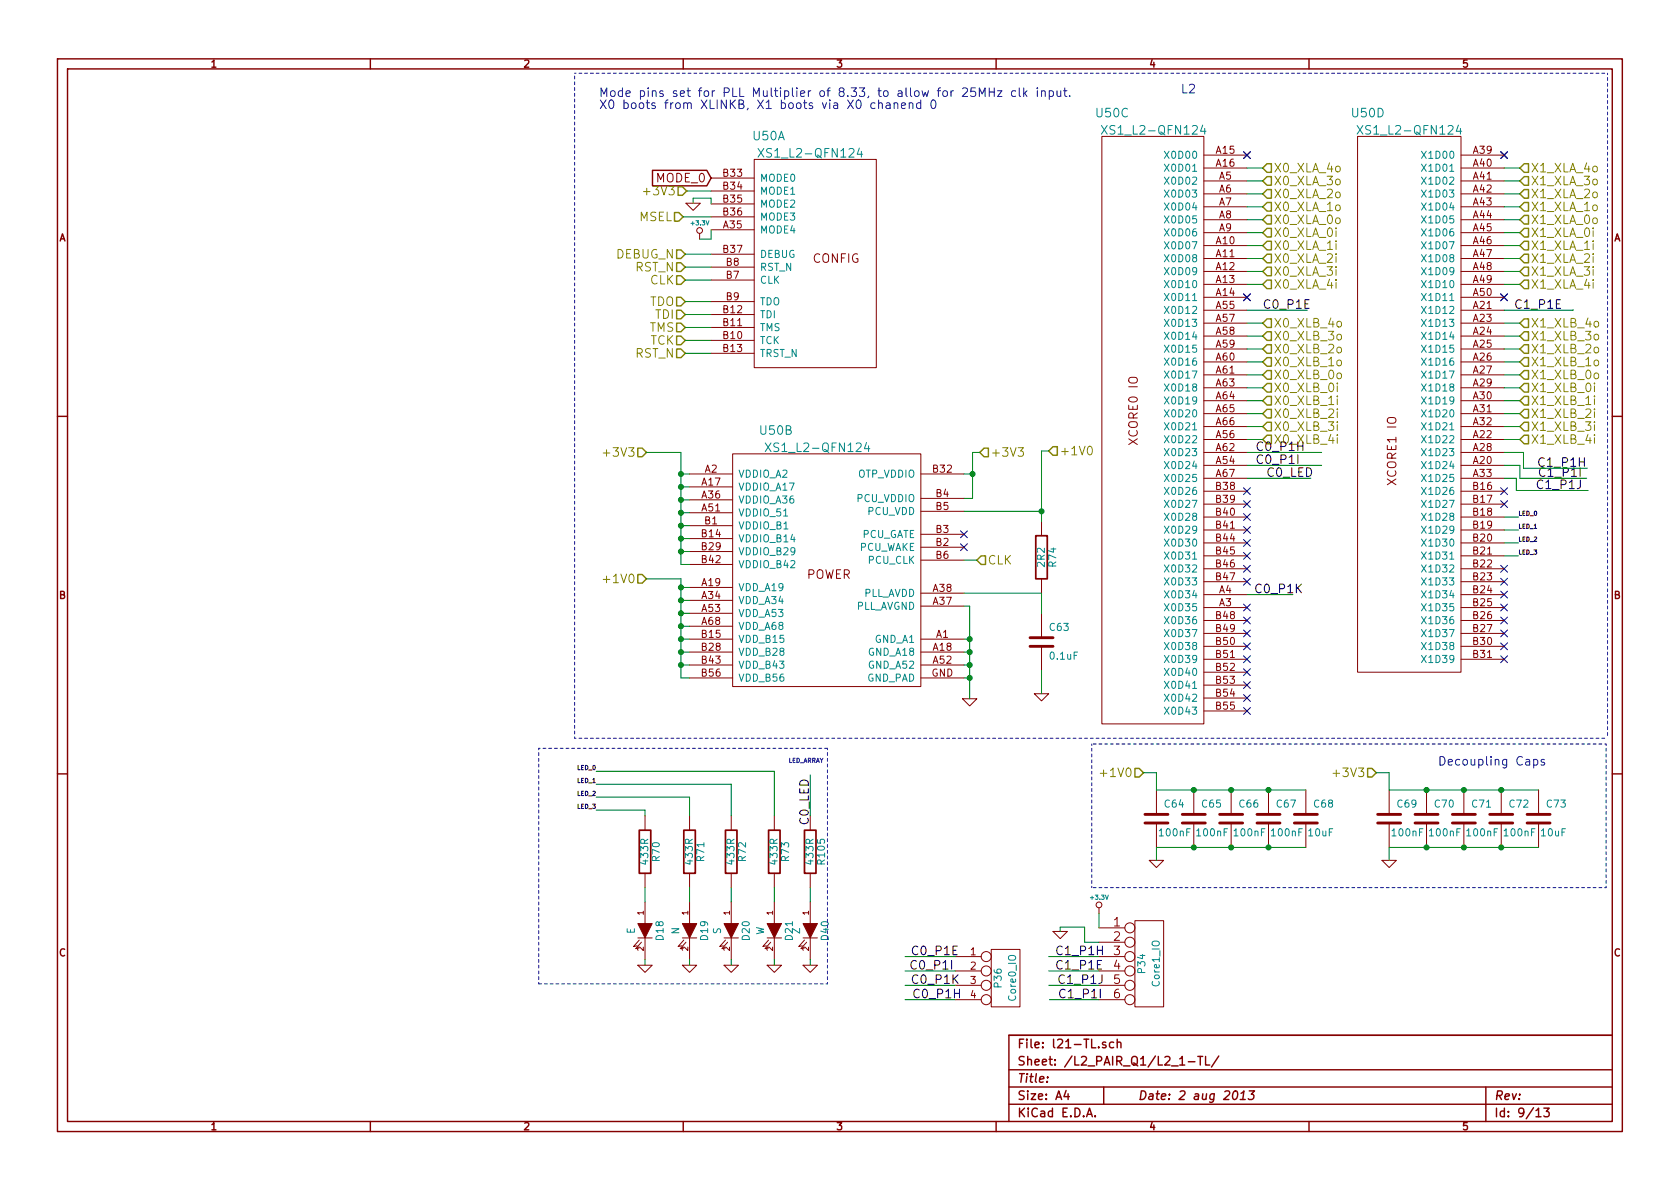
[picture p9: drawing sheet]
EESchema Schematic File Version 2  date Fri 02 Aug 2013 09:54:41 BST
LIBS:power
LIBS:device
LIBS:transistors
LIBS:conn
LIBS:linear
LIBS:regul
LIBS:74xx
LIBS:cmos4000
LIBS:adc-dac
LIBS:memory
LIBS:xilinx
LIBS:special
LIBS:microcontrollers
LIBS:dsp
LIBS:microchip
LIBS:analog_switches
LIBS:motorola
LIBS:texas
LIBS:intel
LIBS:audio
LIBS:interface
LIBS:digital-audio
LIBS:philips
LIBS:display
LIBS:cypress
LIBS:siliconi
LIBS:opto
LIBS:atmel
LIBS:contrib
LIBS:valves
LIBS:xmos_custom_library
LIBS:XS1-L1-128
LIBS:testpoints
LIBS:XMP16-03-cache
EELAYER 24 0
EELAYER END
$Descr A4 11693 8268
encoding utf-8
Sheet 9 13
Title ""
Date "2 aug 2013"
Rev ""
Comp ""
Comment1 ""
Comment2 ""
Comment3 ""
Comment4 ""
$EndDescr
$Comp
L +3.3V #PWR0269
U 1 1
P 4870 1655
F 0 "#PWR0269" H 4870 1615 30  0001 C CNN
F 1 "+3.3V" H 4870 1765 30  0000 C CNN
F 2 "" H 4870 1655 60  0001 C CNN
F 3 "" H 4870 1655 60  0001 C CNN
	1    4870 1655
	1    0    0    -1  
$EndComp
Text GLabel 4950 1230 0    60   Input ~ 0
MODE_0
Text Label 8815 3320 0    60   ~ 0
C0_LED
Text Label 5640 5410 3    60   ~ 0
C0_LED
$Comp
L GND #PWR0270
U 1 1
P 5640 6710
F 0 "#PWR0270" H 5640 6710 30  0001 C CNN
F 1 "GND" H 5640 6640 30  0001 C CNN
F 2 "" H 5640 6710 60  0001 C CNN
F 3 "" H 5640 6710 60  0001 C CNN
	1    5640 6710
	1    0    0    -1  
$EndComp
$Comp
L LED D40
U 1 1
P 5640 6470
F 0 "D40" H 5640 6570 50  0000 C CNN
F 1 "Z" H 5640 6370 50  0000 C CNN
F 2 "X_LED-0603" H 5640 6470 60  0001 C CNN
F 3 "" H 5640 6470 60  0001 C CNN
	1    5640 6470
	0    1    1    0   
$EndComp
$Comp
L R R105
U 1 1
P 5640 5920
F 0 "R105" V 5720 5920 50  0000 C CNN
F 1 "433R" V 5640 5920 50  0000 C CNN
F 2 "X-SM0603" H 5640 5920 60  0001 C CNN
F 3 "" H 5640 5920 60  0001 C CNN
	1    5640 5920
	1    0    0    -1  
$EndComp
$Comp
L GND #PWR0271
U 1 1
P 4825 1405
F 0 "#PWR0271" H 4825 1405 30  0001 C CNN
F 1 "GND" H 4825 1335 30  0001 C CNN
F 2 "" H 4825 1405 60  0001 C CNN
F 3 "" H 4825 1405 60  0001 C CNN
	1    4825 1405
	1    0    0    -1  
$EndComp
Text Notes 4170 675  0    60   ~ 0
Mode pins set for PLL Multiplier of 8.33, to allow for 25MHz clk input.\nX0 boots from XLINKB, X1 boots via X0 chanend 0
Text Notes 5490 5310 0    30   ~ 0
LED_ARRAY
$Comp
L R R73
U 1 1
P 5390 5920
F 0 "R73" V 5470 5920 50  0000 C CNN
F 1 "433R" V 5390 5920 50  0000 C CNN
F 2 "X-SM0603" H 5390 5920 60  0001 C CNN
F 3 "" H 5390 5920 60  0001 C CNN
	1    5390 5920
	1    0    0    -1  
$EndComp
$Comp
L LED D21
U 1 1
P 5390 6470
F 0 "D21" H 5390 6570 50  0000 C CNN
F 1 "W" H 5390 6370 50  0000 C CNN
F 2 "X_LED-0603" H 5390 6470 60  0001 C CNN
F 3 "" H 5390 6470 60  0001 C CNN
	1    5390 6470
	0    1    1    0   
$EndComp
$Comp
L GND #PWR0272
U 1 1
P 5390 6710
F 0 "#PWR0272" H 5390 6710 30  0001 C CNN
F 1 "GND" H 5390 6640 30  0001 C CNN
F 2 "" H 5390 6710 60  0001 C CNN
F 3 "" H 5390 6710 60  0001 C CNN
	1    5390 6710
	1    0    0    -1  
$EndComp
$Comp
L GND #PWR0273
U 1 1
P 5090 6710
F 0 "#PWR0273" H 5090 6710 30  0001 C CNN
F 1 "GND" H 5090 6640 30  0001 C CNN
F 2 "" H 5090 6710 60  0001 C CNN
F 3 "" H 5090 6710 60  0001 C CNN
	1    5090 6710
	1    0    0    -1  
$EndComp
$Comp
L LED D20
U 1 1
P 5090 6470
F 0 "D20" H 5090 6570 50  0000 C CNN
F 1 "S" H 5090 6370 50  0000 C CNN
F 2 "X_LED-0603" H 5090 6470 60  0001 C CNN
F 3 "" H 5090 6470 60  0001 C CNN
	1    5090 6470
	0    1    1    0   
$EndComp
$Comp
L R R72
U 1 1
P 5090 5920
F 0 "R72" V 5170 5920 50  0000 C CNN
F 1 "433R" V 5090 5920 50  0000 C CNN
F 2 "X-SM0603" H 5090 5920 60  0001 C CNN
F 3 "" H 5090 5920 60  0001 C CNN
	1    5090 5920
	1    0    0    -1  
$EndComp
$Comp
L R R71
U 1 1
P 4800 5920
F 0 "R71" V 4880 5920 50  0000 C CNN
F 1 "433R" V 4800 5920 50  0000 C CNN
F 2 "X-SM0603" H 4800 5920 60  0001 C CNN
F 3 "" H 4800 5920 60  0001 C CNN
	1    4800 5920
	1    0    0    -1  
$EndComp
$Comp
L LED D19
U 1 1
P 4800 6470
F 0 "D19" H 4800 6570 50  0000 C CNN
F 1 "N" H 4800 6370 50  0000 C CNN
F 2 "X_LED-0603" H 4800 6470 60  0001 C CNN
F 3 "" H 4800 6470 60  0001 C CNN
	1    4800 6470
	0    1    1    0   
$EndComp
$Comp
L GND #PWR0274
U 1 1
P 4800 6710
F 0 "#PWR0274" H 4800 6710 30  0001 C CNN
F 1 "GND" H 4800 6640 30  0001 C CNN
F 2 "" H 4800 6710 60  0001 C CNN
F 3 "" H 4800 6710 60  0001 C CNN
	1    4800 6710
	1    0    0    -1  
$EndComp
$Comp
L GND #PWR0275
U 1 1
P 4490 6710
F 0 "#PWR0275" H 4490 6710 30  0001 C CNN
F 1 "GND" H 4490 6640 30  0001 C CNN
F 2 "" H 4490 6710 60  0001 C CNN
F 3 "" H 4490 6710 60  0001 C CNN
	1    4490 6710
	1    0    0    -1  
$EndComp
$Comp
L LED D18
U 1 1
P 4490 6470
F 0 "D18" H 4490 6570 50  0000 C CNN
F 1 "E" H 4490 6370 50  0000 C CNN
F 2 "X_LED-0603" H 4490 6470 60  0001 C CNN
F 3 "" H 4490 6470 60  0001 C CNN
	1    4490 6470
	0    1    1    0   
$EndComp
$Comp
L R R70
U 1 1
P 4490 5920
F 0 "R70" V 4570 5920 50  0000 C CNN
F 1 "433R" V 4490 5920 50  0000 C CNN
F 2 "X-SM0603" H 4490 5920 60  0001 C CNN
F 3 "" H 4490 5920 60  0001 C CNN
	1    4490 5920
	1    0    0    -1  
$EndComp
Text Label 4150 5360 2    30   ~ 0
LED_0
Text Label 4150 5450 2    30   ~ 0
LED_1
Text Label 4150 5630 2    30   ~ 0
LED_3
Text Label 4150 5540 2    30   ~ 0
LED_2
Text Label 10570 3770 0    30   ~ 0
LED_2
Text Label 10570 3860 0    30   ~ 0
LED_3
Text Label 10570 3680 0    30   ~ 0
LED_1
Text Label 10570 3590 0    30   ~ 0
LED_0
$Comp
L XS1_L2-QFN124 U50
U 3 1
P 8060 1630
F 0 "U50" H 7740 2480 60  0000 C CNN
F 1 "XS1_L2-QFN124" H 8030 2360 60  0000 C CNN
F 2 "L2_QFN124" H 8060 1630 60  0001 C CNN
F 3 "http://www.xmos.com/published/xs1-l02a-qf124-datasheet" H 8060 1630 60  0001 C CNN
	3    8060 1630
	1    0    0    -1  
$EndComp
Text HLabel 10580 1160 2    60   Input ~ 0
X1_XLA_4o
Text HLabel 10580 1250 2    60   Input ~ 0
X1_XLA_3o
Text HLabel 10580 1340 2    60   Input ~ 0
X1_XLA_2o
Text HLabel 10580 1430 2    60   Input ~ 0
X1_XLA_1o
Text HLabel 10580 1520 2    60   Input ~ 0
X1_XLA_0o
Text HLabel 10580 1610 2    60   Input ~ 0
X1_XLA_0i
Text HLabel 10580 1700 2    60   Input ~ 0
X1_XLA_1i
Text HLabel 10580 1790 2    60   Input ~ 0
X1_XLA_2i
Text HLabel 10580 1880 2    60   Input ~ 0
X1_XLA_3i
Text HLabel 10580 1970 2    60   Input ~ 0
X1_XLA_4i
NoConn ~ 10470 1070
NoConn ~ 10470 1070
NoConn ~ 10470 2060
NoConn ~ 10470 2060
Text HLabel 10580 3050 2    60   Input ~ 0
X1_XLB_4i
Text HLabel 10580 2960 2    60   Input ~ 0
X1_XLB_3i
Text HLabel 10580 2870 2    60   Input ~ 0
X1_XLB_2i
Text HLabel 10580 2780 2    60   Input ~ 0
X1_XLB_1i
Text HLabel 10580 2690 2    60   Input ~ 0
X1_XLB_0i
Text HLabel 10580 2600 2    60   Input ~ 0
X1_XLB_0o
Text HLabel 10580 2510 2    60   Input ~ 0
X1_XLB_1o
Text HLabel 10580 2420 2    60   Input ~ 0
X1_XLB_2o
Text HLabel 10580 2330 2    60   Input ~ 0
X1_XLB_3o
Text HLabel 10580 2240 2    60   Input ~ 0
X1_XLB_4o
NoConn ~ 10470 3410
NoConn ~ 10470 3500
NoConn ~ 8680 3590
NoConn ~ 8680 3680
NoConn ~ 8680 3770
NoConn ~ 8680 3860
NoConn ~ 10470 3950
NoConn ~ 10470 4040
NoConn ~ 10470 4130
NoConn ~ 10470 4220
NoConn ~ 10470 4310
NoConn ~ 10470 4400
NoConn ~ 10470 4490
NoConn ~ 10470 4580
NoConn ~ 8680 4940
NoConn ~ 8680 4850
NoConn ~ 8680 4760
NoConn ~ 8680 4670
NoConn ~ 8680 4580
NoConn ~ 8680 4490
NoConn ~ 8680 4400
NoConn ~ 8680 4310
NoConn ~ 8680 4220
NoConn ~ 8680 4040
NoConn ~ 8680 3950
NoConn ~ 8680 3500
NoConn ~ 8680 3410
Text HLabel 8790 2240 2    60   Input ~ 0
X0_XLB_4o
Text HLabel 8790 2330 2    60   Input ~ 0
X0_XLB_3o
Text HLabel 8790 2420 2    60   Input ~ 0
X0_XLB_2o
Text HLabel 8790 2510 2    60   Input ~ 0
X0_XLB_1o
Text HLabel 8790 2600 2    60   Input ~ 0
X0_XLB_0o
Text HLabel 8790 2690 2    60   Input ~ 0
X0_XLB_0i
Text HLabel 8790 2780 2    60   Input ~ 0
X0_XLB_1i
Text HLabel 8790 2870 2    60   Input ~ 0
X0_XLB_2i
Text HLabel 8790 2960 2    60   Input ~ 0
X0_XLB_3i
Text HLabel 8790 3050 2    60   Input ~ 0
X0_XLB_4i
NoConn ~ 8680 2060
NoConn ~ 8680 2060
NoConn ~ 8680 1070
NoConn ~ 8680 1070
Text HLabel 8790 1970 2    60   Input ~ 0
X0_XLA_4i
Text HLabel 8790 1880 2    60   Input ~ 0
X0_XLA_3i
Text HLabel 8790 1790 2    60   Input ~ 0
X0_XLA_2i
Text HLabel 8790 1700 2    60   Input ~ 0
X0_XLA_1i
Text HLabel 8790 1610 2    60   Input ~ 0
X0_XLA_0i
Text HLabel 8790 1520 2    60   Input ~ 0
X0_XLA_0o
Text HLabel 8790 1430 2    60   Input ~ 0
X0_XLA_1o
Text HLabel 8790 1340 2    60   Input ~ 0
X0_XLA_2o
Text HLabel 8790 1250 2    60   Input ~ 0
X0_XLA_3o
Text HLabel 8790 1160 2    60   Input ~ 0
X0_XLA_4o
Text HLabel 6800 3890 2    60   Input ~ 0
CLK
Text Notes 8220 650  0    60   ~ 0
L2
Text Notes 10010 5330 0    60   ~ 0
Decoupling Caps
$Comp
L C C69
U 1 1
P 9670 5690
F 0 "C69" H 9720 5790 50  0000 L CNN
F 1 "100nF" H 9680 5590 50  0000 L CNN
F 2 "0204" H 9670 5690 60  0001 C CNN
F 3 "" H 9670 5690 60  0001 C CNN
	1    9670 5690
	1    0    0    -1  
$EndComp
$Comp
L C C70
U 1 1
P 9930 5690
F 0 "C70" H 9980 5790 50  0000 L CNN
F 1 "100nF" H 9940 5590 50  0000 L CNN
F 2 "0204" H 9930 5690 60  0001 C CNN
F 3 "" H 9930 5690 60  0001 C CNN
	1    9930 5690
	1    0    0    -1  
$EndComp
$Comp
L C C71
U 1 1
P 10190 5690
F 0 "C71" H 10240 5790 50  0000 L CNN
F 1 "100nF" H 10200 5590 50  0000 L CNN
F 2 "0204" H 10190 5690 60  0001 C CNN
F 3 "" H 10190 5690 60  0001 C CNN
	1    10190 5690
	1    0    0    -1  
$EndComp
$Comp
L C C72
U 1 1
P 10450 5690
F 0 "C72" H 10500 5790 50  0000 L CNN
F 1 "100nF" H 10460 5590 50  0000 L CNN
F 2 "0204" H 10450 5690 60  0001 C CNN
F 3 "" H 10450 5690 60  0001 C CNN
	1    10450 5690
	1    0    0    -1  
$EndComp
$Comp
L C C73
U 1 1
P 10710 5690
F 0 "C73" H 10760 5790 50  0000 L CNN
F 1 "10uF" H 10720 5590 50  0000 L CNN
F 2 "X-SM0805" H 10710 5690 60  0001 C CNN
F 3 "" H 10710 5690 60  0001 C CNN
	1    10710 5690
	1    0    0    -1  
$EndComp
Text HLabel 9580 5370 0    60   Input ~ 0
+3V3
$Comp
L GND #PWR0276
U 1 1
P 9670 5980
F 0 "#PWR0276" H 9670 5980 30  0001 C CNN
F 1 "GND" H 9670 5910 30  0001 C CNN
F 2 "" H 9670 5980 60  0001 C CNN
F 3 "" H 9670 5980 60  0001 C CNN
	1    9670 5980
	1    0    0    -1  
$EndComp
$Comp
L GND #PWR0277
U 1 1
P 8050 5980
F 0 "#PWR0277" H 8050 5980 30  0001 C CNN
F 1 "GND" H 8050 5910 30  0001 C CNN
F 2 "" H 8050 5980 60  0001 C CNN
F 3 "" H 8050 5980 60  0001 C CNN
	1    8050 5980
	1    0    0    -1  
$EndComp
Text HLabel 7960 5370 0    60   Input ~ 0
+1V0
$Comp
L C C68
U 1 1
P 9090 5690
F 0 "C68" H 9140 5790 50  0000 L CNN
F 1 "10uF" H 9100 5590 50  0000 L CNN
F 2 "X-SM0805" H 9090 5690 60  0001 C CNN
F 3 "" H 9090 5690 60  0001 C CNN
	1    9090 5690
	1    0    0    -1  
$EndComp
$Comp
L C C67
U 1 1
P 8830 5690
F 0 "C67" H 8880 5790 50  0000 L CNN
F 1 "100nF" H 8840 5590 50  0000 L CNN
F 2 "0204" H 8830 5690 60  0001 C CNN
F 3 "" H 8830 5690 60  0001 C CNN
	1    8830 5690
	1    0    0    -1  
$EndComp
$Comp
L C C66
U 1 1
P 8570 5690
F 0 "C66" H 8620 5790 50  0000 L CNN
F 1 "100nF" H 8580 5590 50  0000 L CNN
F 2 "0204" H 8570 5690 60  0001 C CNN
F 3 "" H 8570 5690 60  0001 C CNN
	1    8570 5690
	1    0    0    -1  
$EndComp
$Comp
L C C65
U 1 1
P 8310 5690
F 0 "C65" H 8360 5790 50  0000 L CNN
F 1 "100nF" H 8320 5590 50  0000 L CNN
F 2 "0204" H 8310 5690 60  0001 C CNN
F 3 "" H 8310 5690 60  0001 C CNN
	1    8310 5690
	1    0    0    -1  
$EndComp
$Comp
L C C64
U 1 1
P 8050 5690
F 0 "C64" H 8100 5790 50  0000 L CNN
F 1 "100nF" H 8060 5590 50  0000 L CNN
F 2 "0204" H 8050 5690 60  0001 C CNN
F 3 "" H 8050 5690 60  0001 C CNN
	1    8050 5690
	1    0    0    -1  
$EndComp
Text HLabel 4770 2450 0    60   Input ~ 0
RST_N
Text HLabel 4770 1760 0    60   Input ~ 0
DEBUG_N
Text HLabel 4770 1850 0    60   Input ~ 0
RST_N
Text HLabel 4755 1500 0    60   Input ~ 0
MSEL
Text HLabel 4780 1320 0    60   Input ~ 0
+3V3
Text HLabel 4770 1940 0    60   Input ~ 0
CLK
Text HLabel 4770 2360 0    60   Input ~ 0
TCK
Text HLabel 4770 2270 0    60   Input ~ 0
TMS
Text HLabel 4770 2180 0    60   Input ~ 0
TDI
Text HLabel 4770 2090 0    60   Input ~ 0
TDO
$Comp
L GND #PWR0278
U 1 1
P 7250 4820
F 0 "#PWR0278" H 7250 4820 30  0001 C CNN
F 1 "GND" H 7250 4750 30  0001 C CNN
F 2 "" H 7250 4820 60  0001 C CNN
F 3 "" H 7250 4820 60  0001 C CNN
	1    7250 4820
	1    0    0    -1  
$EndComp
$Comp
L C C63
U 1 1
P 7250 4460
F 0 "C63" H 7300 4560 50  0000 L CNN
F 1 "0.1uF" H 7300 4360 50  0000 L CNN
F 2 "0204" H 7250 4460 60  0001 C CNN
F 3 "" H 7250 4460 60  0001 C CNN
	1    7250 4460
	1    0    0    -1  
$EndComp
$Comp
L R R74
U 1 1
P 7250 3870
F 0 "R74" V 7330 3870 50  0000 C CNN
F 1 "2R2" V 7250 3870 50  0000 C CNN
F 2 "SM0603_Resistor" H 7250 3870 60  0001 C CNN
F 3 "" H 7250 3870 60  0001 C CNN
	1    7250 3870
	1    0    0    -1  
$EndComp
NoConn ~ 6710 3800
NoConn ~ 6710 3710
Text HLabel 7300 3130 2    60   Input ~ 0
+1V0
Text HLabel 6820 3140 2    60   Input ~ 0
+3V3
Text HLabel 4500 3140 0    60   Input ~ 0
+3V3
Text HLabel 4500 4020 0    60   Input ~ 0
+1V0
$Comp
L GND #PWR0279
U 1 1
P 6750 4855
F 0 "#PWR0279" H 6750 4855 30  0001 C CNN
F 1 "GND" H 6750 4785 30  0001 C CNN
F 2 "" H 6750 4855 60  0001 C CNN
F 3 "" H 6750 4855 60  0001 C CNN
	1    6750 4855
	1    0    0    -1  
$EndComp
$Comp
L XS1_L2-QFN124 U50
U 1 1
P 5670 1790
F 0 "U50" H 5350 2640 60  0000 C CNN
F 1 "XS1_L2-QFN124" H 5640 2520 60  0000 C CNN
F 2 "L2_QFN124" H 5640 2620 60  0001 C CNN
F 3 "" H 5670 1790 60  0001 C CNN
	1    5670 1790
	1    0    0    -1  
$EndComp
$Comp
L XS1_L2-QFN124 U50
U 2 1
P 5720 3840
F 0 "U50" H 5400 4690 60  0000 C CNN
F 1 "XS1_L2-QFN124" H 5690 4570 60  0000 C CNN
F 2 "L2_QFN124" H 5690 4670 60  0001 C CNN
F 3 "" H 5720 3840 60  0001 C CNN
	2    5720 3840
	1    0    0    -1  
$EndComp
$Comp
L +3.3V #PWR0280
U 1 1
P 7650 6350
F 0 "#PWR0280" H 7650 6310 30  0001 C CNN
F 1 "+3.3V" H 7650 6460 30  0000 C CNN
F 2 "" H 7650 6350 60  0000 C CNN
F 3 "" H 7650 6350 60  0000 C CNN
	1    7650 6350
	1    0    0    -1  
$EndComp
Text Label 10700 3250 0    60   ~ 0
C1_P1H
Text Label 10690 3405 0    60   ~ 0
C1_P1J
Text Label 7345 6650 0    60   ~ 0
C1_P1H
Text Label 7345 6750 0    60   ~ 0
C1_P1E
$Comp
L GND #PWR0281
U 1 1
P 7380 6475
F 0 "#PWR0281" H 7380 6475 30  0001 C CNN
F 1 "GND" H 7380 6405 30  0001 C CNN
F 2 "" H 7380 6475 60  0000 C CNN
F 3 "" H 7380 6475 60  0000 C CNN
	1    7380 6475
	1    0    0    -1  
$EndComp
$Comp
L XS1_L2-QFN124 U50
U 4 1
P 9840 1630
F 0 "U50" H 9520 2480 60  0000 C CNN
F 1 "XS1_L2-QFN124" H 9810 2360 60  0000 C CNN
F 2 "L2_QFN124" H 9810 2460 60  0001 C CNN
F 3 "" H 9840 1630 60  0001 C CNN
	4    9840 1630
	1    0    0    -1  
$EndComp
Text Label 10705 3320 0    60   ~ 0
C1_P1I
Text Label 10540 2150 0    60   ~ 0
C1_P1E
Text Label 7360 6850 0    60   ~ 0
C1_P1J
Text Label 7365 6950 0    60   ~ 0
C1_P1I
$Comp
L CONN_6 P34
U 1 1
P 8000 6700
F 0 "P34" V 7950 6700 50  0000 C CNN
F 1 "Core1_IO" V 8050 6700 50  0000 C CNN
F 2 "~" H 8000 6700 60  0000 C CNN
F 3 "~" H 8000 6700 60  0000 C CNN
	1    8000 6700
	1    0    0    -1  
$EndComp
$Comp
L CONN_4 P36
U 1 1
P 7000 6800
F 0 "P36" V 6950 6800 50  0000 C CNN
F 1 "Core0_IO" V 7050 6800 50  0000 C CNN
F 2 "~" H 7000 6800 60  0000 C CNN
F 3 "~" H 7000 6800 60  0000 C CNN
	1    7000 6800
	1    0    0    -1  
$EndComp
Wire Wire Line
	4950 1590 4950 1655
Wire Wire Line
	4950 1655 4870 1655
Wire Wire Line
	5640 5670 5640 5385
Wire Wire Line
	4740 3140 4740 3920
Wire Wire Line
	4950 1500 4755 1500
Wire Wire Line
	4950 1410 4950 1370
Wire Wire Line
	4950 1370 4825 1370
Wire Wire Line
	4825 1370 4825 1405
Wire Wire Line
	4780 1320 4950 1320
Wire Notes Line
	3750 5200 3750 6840
Wire Notes Line
	3750 5200 5760 5200
Wire Notes Line
	5760 5200 5760 6840
Wire Notes Line
	5760 6840 3750 6840
Wire Wire Line
	5390 6670 5390 6710
Wire Wire Line
	5390 6170 5390 6270
Wire Wire Line
	4150 5450 5090 5450
Wire Wire Line
	5090 5450 5090 5670
Wire Wire Line
	4800 6670 4800 6710
Wire Wire Line
	4800 6170 4800 6270
Wire Wire Line
	4800 5670 4800 5540
Wire Wire Line
	4490 5670 4490 5630
Wire Wire Line
	4490 5630 4150 5630
Wire Wire Line
	8790 1880 8680 1880
Wire Wire Line
	8790 1700 8680 1700
Wire Wire Line
	8680 1520 8790 1520
Wire Wire Line
	8680 1340 8790 1340
Wire Wire Line
	8790 1160 8680 1160
Connection ~ 9930 5890
Wire Wire Line
	10710 5890 9670 5890
Connection ~ 10450 5890
Connection ~ 10450 5490
Wire Wire Line
	10710 5490 9670 5490
Connection ~ 9930 5490
Wire Wire Line
	9670 5490 9670 5370
Wire Wire Line
	9670 5370 9580 5370
Connection ~ 10190 5490
Connection ~ 10190 5890
Wire Wire Line
	9670 5890 9670 5980
Wire Wire Line
	8050 5980 8050 5890
Connection ~ 8570 5890
Connection ~ 8570 5490
Wire Notes Line
	4000 5130 4000 500 
Wire Wire Line
	4770 2450 4950 2450
Wire Wire Line
	4770 1760 4950 1760
Wire Wire Line
	4950 1940 4770 1940
Wire Wire Line
	4770 2270 4950 2270
Wire Wire Line
	4770 2090 4950 2090
Wire Wire Line
	6710 4120 7250 4120
Wire Wire Line
	7250 4120 7250 4260
Connection ~ 6770 3290
Wire Wire Line
	6710 3460 6770 3460
Wire Wire Line
	6770 3460 6770 3140
Connection ~ 4740 3290
Wire Wire Line
	4800 3290 4740 3290
Connection ~ 4740 3470
Wire Wire Line
	4740 3470 4800 3470
Connection ~ 4740 3650
Wire Wire Line
	4740 3650 4800 3650
Connection ~ 4740 3830
Wire Wire Line
	4740 3830 4800 3830
Connection ~ 4740 4620
Wire Wire Line
	4800 4710 4740 4710
Wire Wire Line
	4740 4710 4740 4020
Connection ~ 4740 4440
Wire Wire Line
	4740 4530 4800 4530
Connection ~ 4740 4260
Wire Wire Line
	4740 4350 4800 4350
Connection ~ 4740 4080
Wire Wire Line
	4800 4080 4740 4080
Wire Wire Line
	4740 4170 4800 4170
Connection ~ 6750 4440
Wire Wire Line
	6710 4210 6750 4210
Connection ~ 6750 4620
Wire Wire Line
	6750 4530 6710 4530
Wire Wire Line
	6750 4710 6710 4710
Wire Notes Line
	4000 5130 11190 5130
Wire Notes Line
	4000 500  11190 500 
Wire Wire Line
	6750 4620 6710 4620
Connection ~ 6750 4710
Wire Wire Line
	6710 4440 6750 4440
Connection ~ 6750 4530
Wire Wire Line
	4740 4260 4800 4260
Connection ~ 4740 4170
Wire Wire Line
	4740 4020 4500 4020
Wire Wire Line
	4740 4440 4800 4440
Connection ~ 4740 4350
Wire Wire Line
	4740 4620 4800 4620
Connection ~ 4740 4530
Wire Wire Line
	4740 3140 4500 3140
Wire Wire Line
	4740 3740 4800 3740
Connection ~ 4740 3740
Wire Wire Line
	4740 3560 4800 3560
Connection ~ 4740 3560
Wire Wire Line
	4740 3380 4800 3380
Connection ~ 4740 3380
Wire Wire Line
	6770 3140 6820 3140
Wire Wire Line
	6710 3290 6770 3290
Wire Wire Line
	7300 3130 7250 3130
Wire Wire Line
	7250 3130 7250 3620
Wire Wire Line
	6710 3550 7250 3550
Connection ~ 7250 3550
Wire Wire Line
	7250 4820 7250 4660
Wire Wire Line
	4770 2180 4950 2180
Wire Wire Line
	4770 2360 4950 2360
Wire Wire Line
	4770 1850 4950 1850
Wire Notes Line
	11190 500  11190 5130
Wire Wire Line
	7960 5370 8050 5370
Wire Wire Line
	8050 5370 8050 5490
Connection ~ 8310 5490
Wire Wire Line
	8050 5490 9090 5490
Connection ~ 8830 5490
Connection ~ 8830 5890
Wire Wire Line
	8050 5890 9090 5890
Connection ~ 8310 5890
Wire Notes Line
	11180 6170 7600 6170
Wire Notes Line
	11180 6170 11180 5170
Wire Notes Line
	11180 5170 7600 5170
Wire Notes Line
	7600 5170 7600 6170
Wire Wire Line
	6710 3890 6800 3890
Wire Wire Line
	8790 1250 8680 1250
Wire Wire Line
	8790 1430 8680 1430
Wire Wire Line
	8790 1610 8680 1610
Wire Wire Line
	8790 1790 8680 1790
Wire Wire Line
	8790 1970 8680 1970
Wire Wire Line
	8790 3050 8680 3050
Wire Wire Line
	8790 2870 8680 2870
Wire Wire Line
	8790 2690 8680 2690
Wire Wire Line
	8790 2510 8680 2510
Wire Wire Line
	8790 2330 8680 2330
Wire Wire Line
	8790 2240 8680 2240
Wire Wire Line
	8680 2420 8790 2420
Wire Wire Line
	8680 2600 8790 2600
Wire Wire Line
	8790 2780 8680 2780
Wire Wire Line
	8790 2960 8680 2960
Wire Wire Line
	10580 2960 10470 2960
Wire Wire Line
	10580 2780 10470 2780
Wire Wire Line
	10470 2600 10580 2600
Wire Wire Line
	10470 2420 10580 2420
Wire Wire Line
	10580 2240 10470 2240
Wire Wire Line
	10580 2330 10470 2330
Wire Wire Line
	10580 2510 10470 2510
Wire Wire Line
	10580 2690 10470 2690
Wire Wire Line
	10580 2870 10470 2870
Wire Wire Line
	10580 3050 10470 3050
Wire Wire Line
	10580 1970 10470 1970
Wire Wire Line
	10580 1790 10470 1790
Wire Wire Line
	10580 1610 10470 1610
Wire Wire Line
	10580 1430 10470 1430
Wire Wire Line
	10580 1250 10470 1250
Wire Wire Line
	10580 1160 10470 1160
Wire Wire Line
	10470 1340 10580 1340
Wire Wire Line
	10470 1520 10580 1520
Wire Wire Line
	10580 1700 10470 1700
Wire Wire Line
	10580 1880 10470 1880
Wire Wire Line
	10570 3590 10470 3590
Wire Wire Line
	10570 3680 10470 3680
Wire Wire Line
	10570 3860 10470 3860
Wire Wire Line
	10570 3770 10470 3770
Wire Wire Line
	4490 6170 4490 6270
Wire Wire Line
	4490 6670 4490 6710
Wire Wire Line
	4800 5540 4150 5540
Wire Wire Line
	5090 6170 5090 6270
Wire Wire Line
	5090 6670 5090 6710
Wire Wire Line
	5390 5670 5390 5360
Wire Wire Line
	5390 5360 4150 5360
Wire Wire Line
	6750 4210 6750 4855
Wire Wire Line
	4740 3920 4800 3920
Wire Wire Line
	5640 6170 5640 6270
Wire Wire Line
	5640 6670 5640 6710
Wire Wire Line
	8680 3320 9125 3320
Wire Wire Line
	7650 6350 7650 6450
Wire Wire Line
	7650 6650 7300 6650
Wire Wire Line
	7650 6750 7300 6750
Wire Wire Line
	10470 3140 10605 3140
Wire Wire Line
	10605 3140 10605 3250
Wire Wire Line
	10605 3250 11050 3250
Wire Wire Line
	10470 3320 10555 3320
Wire Wire Line
	10555 3320 10555 3405
Wire Wire Line
	10555 3405 11055 3405
Wire Wire Line
	7380 6475 7380 6445
Wire Wire Line
	7380 6445 7550 6445
Wire Wire Line
	10470 3230 10580 3230
Wire Wire Line
	10580 3230 10580 3320
Wire Wire Line
	10580 3320 11045 3320
Wire Wire Line
	10470 2150 10950 2150
Wire Wire Line
	10950 2150 10950 2145
Wire Wire Line
	7650 6950 7305 6950
Wire Wire Line
	7650 6850 7300 6850
Wire Wire Line
	7550 6445 7550 6550
Wire Wire Line
	7550 6550 7650 6550
Wire Wire Line
	6650 6650 6300 6650
Wire Wire Line
	6650 6750 6300 6750
Wire Wire Line
	6650 6850 6300 6850
Wire Wire Line
	6650 6950 6300 6950
Wire Wire Line
	8680 2150 9100 2150
Text Label 8790 2150 0    60   ~ 0
C0_P1E
Wire Wire Line
	8680 3140 9200 3140
Wire Wire Line
	8680 3230 9200 3230
Text Label 8740 3140 0    60   ~ 0
C0_P1H
Text Label 8740 3230 0    60   ~ 0
C0_P1I
Wire Wire Line
	8680 4130 9000 4130
Text Label 8730 4130 0    60   ~ 0
C0_P1K
Text Label 6340 6650 0    60   ~ 0
C0_P1E
Text Label 6330 6750 0    60   ~ 0
C0_P1I
Text Label 6340 6850 0    60   ~ 0
C0_P1K
Text Label 6350 6950 0    60   ~ 0
C0_P1H
$EndSCHEMATC
